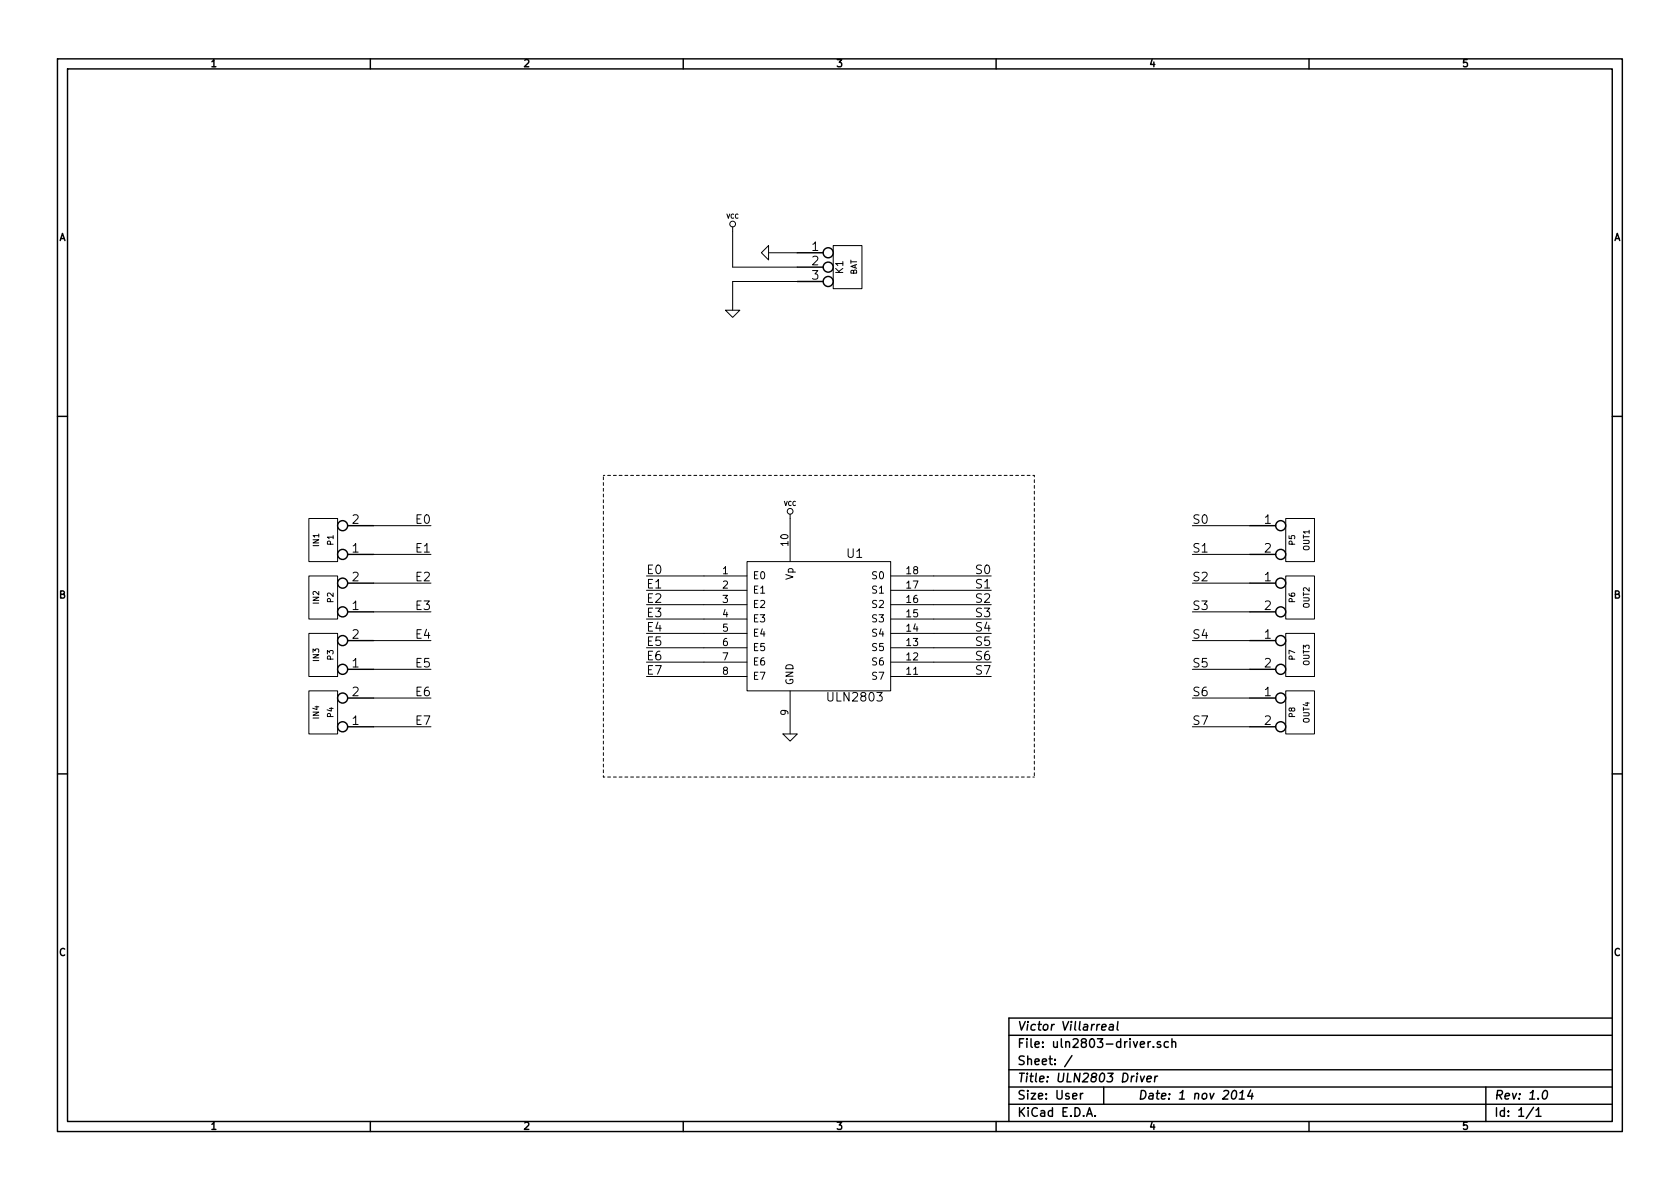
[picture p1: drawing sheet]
EESchema Schematic File Version 2  date sáb 01 nov 2014 20:19:26 ART
LIBS:power
LIBS:device
LIBS:transistors
LIBS:conn
LIBS:linear
LIBS:regul
LIBS:74xx
LIBS:cmos4000
LIBS:adc-dac
LIBS:memory
LIBS:xilinx
LIBS:special
LIBS:microcontrollers
LIBS:dsp
LIBS:microchip
LIBS:analog_switches
LIBS:motorola
LIBS:texas
LIBS:intel
LIBS:audio
LIBS:interface
LIBS:digital-audio
LIBS:philips
LIBS:display
LIBS:cypress
LIBS:siliconi
LIBS:opto
LIBS:atmel
LIBS:contrib
LIBS:valves
LIBS:I2C
LIBS:uln2803-driver-cache
EELAYER 27 0
EELAYER END
$Descr User 11693 8268
encoding utf-8
Sheet 1 1
Title "ULN2803 Driver"
Date "1 nov 2014"
Rev "1.0"
Comp "Victor Villarreal"
Comment1 ""
Comment2 ""
Comment3 ""
Comment4 ""
$EndDescr
$Comp
L ULN2803 U1
U 1 1
P 5700 4350
F 0 "U1" H 5950 4850 60  0000 C CNN
F 1 "ULN2803" H 5950 3850 60  0000 C CNN
	1    5700 4350
	1    0    0    -1  
$EndComp
$Comp
L CONN_2 P1
U 1 1
P 2250 3750
F 0 "P1" V 2200 3750 40  0000 C CNN
F 1 "IN1" V 2300 3750 40  0000 C CNN
	1    2250 3750
	-1   0    0    1   
$EndComp
$Comp
L GND #PWR01
U 1 1
P 5500 5100
F 0 "#PWR01" H 5500 5100 30  0001 C CNN
F 1 "GND" H 5500 5030 30  0001 C CNN
	1    5500 5100
	1    0    0    -1  
$EndComp
Text Label 4500 4000 0    60   ~ 0
E0
Text Label 4500 4100 0    60   ~ 0
E1
Text Label 4500 4200 0    60   ~ 0
E2
Text Label 4500 4300 0    60   ~ 0
E3
Text Label 4500 4400 0    60   ~ 0
E4
Text Label 4500 4500 0    60   ~ 0
E5
Text Label 4500 4600 0    60   ~ 0
E6
Text Label 4500 4700 0    60   ~ 0
E7
Text Label 6900 4000 2    60   ~ 0
S0
Text Label 6900 4100 2    60   ~ 0
S1
Text Label 6900 4200 2    60   ~ 0
S2
Text Label 6900 4300 2    60   ~ 0
S3
Text Label 6900 4400 2    60   ~ 0
S4
Text Label 6900 4500 2    60   ~ 0
S5
Text Label 6900 4600 2    60   ~ 0
S6
Text Label 6900 4700 2    60   ~ 0
S7
$Comp
L VCC #PWR02
U 1 1
P 5500 3600
F 0 "#PWR02" H 5500 3700 30  0001 C CNN
F 1 "VCC" H 5500 3700 30  0000 C CNN
	1    5500 3600
	1    0    0    -1  
$EndComp
$Comp
L CONN_2 P2
U 1 1
P 2250 4150
F 0 "P2" V 2200 4150 40  0000 C CNN
F 1 "IN2" V 2300 4150 40  0000 C CNN
	1    2250 4150
	-1   0    0    1   
$EndComp
$Comp
L CONN_2 P3
U 1 1
P 2250 4550
F 0 "P3" V 2200 4550 40  0000 C CNN
F 1 "IN3" V 2300 4550 40  0000 C CNN
	1    2250 4550
	-1   0    0    1   
$EndComp
$Comp
L CONN_2 P4
U 1 1
P 2250 4950
F 0 "P4" V 2200 4950 40  0000 C CNN
F 1 "IN4" V 2300 4950 40  0000 C CNN
	1    2250 4950
	-1   0    0    1   
$EndComp
Text Label 3000 3650 2    60   ~ 0
E0
Text Label 3000 3850 2    60   ~ 0
E1
Text Label 3000 4050 2    60   ~ 0
E2
Text Label 3000 4250 2    60   ~ 0
E3
Text Label 3000 4450 2    60   ~ 0
E4
Text Label 3000 4650 2    60   ~ 0
E5
Text Label 3000 4850 2    60   ~ 0
E6
Text Label 3000 5050 2    60   ~ 0
E7
$Comp
L CONN_2 P5
U 1 1
P 9050 3750
F 0 "P5" V 9000 3750 40  0000 C CNN
F 1 "OUT1" V 9100 3750 40  0000 C CNN
	1    9050 3750
	1    0    0    -1  
$EndComp
$Comp
L CONN_2 P6
U 1 1
P 9050 4150
F 0 "P6" V 9000 4150 40  0000 C CNN
F 1 "OUT2" V 9100 4150 40  0000 C CNN
	1    9050 4150
	1    0    0    -1  
$EndComp
$Comp
L CONN_2 P7
U 1 1
P 9050 4550
F 0 "P7" V 9000 4550 40  0000 C CNN
F 1 "OUT3" V 9100 4550 40  0000 C CNN
	1    9050 4550
	1    0    0    -1  
$EndComp
$Comp
L CONN_2 P8
U 1 1
P 9050 4950
F 0 "P8" V 9000 4950 40  0000 C CNN
F 1 "OUT4" V 9100 4950 40  0000 C CNN
	1    9050 4950
	1    0    0    -1  
$EndComp
Text Label 8300 3650 0    60   ~ 0
S0
Text Label 8300 3850 0    60   ~ 0
S1
Text Label 8300 4050 0    60   ~ 0
S2
Text Label 8300 4250 0    60   ~ 0
S3
Text Label 8300 4450 0    60   ~ 0
S4
Text Label 8300 4650 0    60   ~ 0
S5
Text Label 8300 4850 0    60   ~ 0
S6
Text Label 8300 5050 0    60   ~ 0
S7
$Comp
L CONN_3 K1
U 1 1
P 5900 1850
F 0 "K1" V 5850 1850 50  0000 C CNN
F 1 "BAT" V 5950 1850 40  0000 C CNN
	1    5900 1850
	1    0    0    -1  
$EndComp
Wire Wire Line
	4900 4000 4500 4000
Wire Wire Line
	4900 4100 4500 4100
Wire Wire Line
	4900 4200 4500 4200
Wire Wire Line
	4900 4300 4500 4300
Wire Wire Line
	4900 4400 4500 4400
Wire Wire Line
	4900 4500 4500 4500
Wire Wire Line
	4900 4600 4500 4600
Wire Wire Line
	4900 4700 4500 4700
Wire Wire Line
	6500 4000 6900 4000
Wire Wire Line
	6500 4100 6900 4100
Wire Wire Line
	6500 4200 6900 4200
Wire Wire Line
	6500 4300 6900 4300
Wire Wire Line
	6500 4400 6900 4400
Wire Wire Line
	6500 4500 6900 4500
Wire Wire Line
	6500 4600 6900 4600
Wire Wire Line
	6500 4700 6900 4700
Wire Notes Line
	4200 3300 7200 3300
Wire Notes Line
	7200 3300 7200 5400
Wire Notes Line
	7200 5400 4200 5400
Wire Notes Line
	4200 5400 4200 3300
Wire Wire Line
	2600 3650 3000 3650
Wire Wire Line
	2600 3850 3000 3850
Wire Wire Line
	2600 4050 3000 4050
Wire Wire Line
	2600 4250 3000 4250
Wire Wire Line
	2600 4450 3000 4450
Wire Wire Line
	2600 4650 3000 4650
Wire Wire Line
	2600 4850 3000 4850
Wire Wire Line
	2600 5050 3000 5050
Wire Wire Line
	8700 3650 8300 3650
Wire Wire Line
	8700 3850 8300 3850
Wire Wire Line
	8700 4050 8300 4050
Wire Wire Line
	8700 4250 8300 4250
Wire Wire Line
	8700 4450 8300 4450
Wire Wire Line
	8700 4650 8300 4650
Wire Wire Line
	8700 4850 8300 4850
Wire Wire Line
	8700 5050 8300 5050
Wire Wire Line
	5550 1850 5100 1850
Wire Wire Line
	5100 1850 5100 1600
Wire Wire Line
	5550 1950 5100 1950
Wire Wire Line
	5100 1950 5100 2150
Wire Wire Line
	5550 1750 5350 1750
$Comp
L VCC #PWR03
U 1 1
P 5100 1600
F 0 "#PWR03" H 5100 1700 30  0001 C CNN
F 1 "VCC" H 5100 1700 30  0000 C CNN
	1    5100 1600
	1    0    0    -1  
$EndComp
$Comp
L GND #PWR04
U 1 1
P 5100 2150
F 0 "#PWR04" H 5100 2150 30  0001 C CNN
F 1 "GND" H 5100 2080 30  0001 C CNN
	1    5100 2150
	1    0    0    -1  
$EndComp
$Comp
L GND #PWR05
U 1 1
P 5350 1750
F 0 "#PWR05" H 5350 1750 30  0001 C CNN
F 1 "GND" H 5350 1680 30  0001 C CNN
	1    5350 1750
	0    1    1    0   
$EndComp
$EndSCHEMATC
